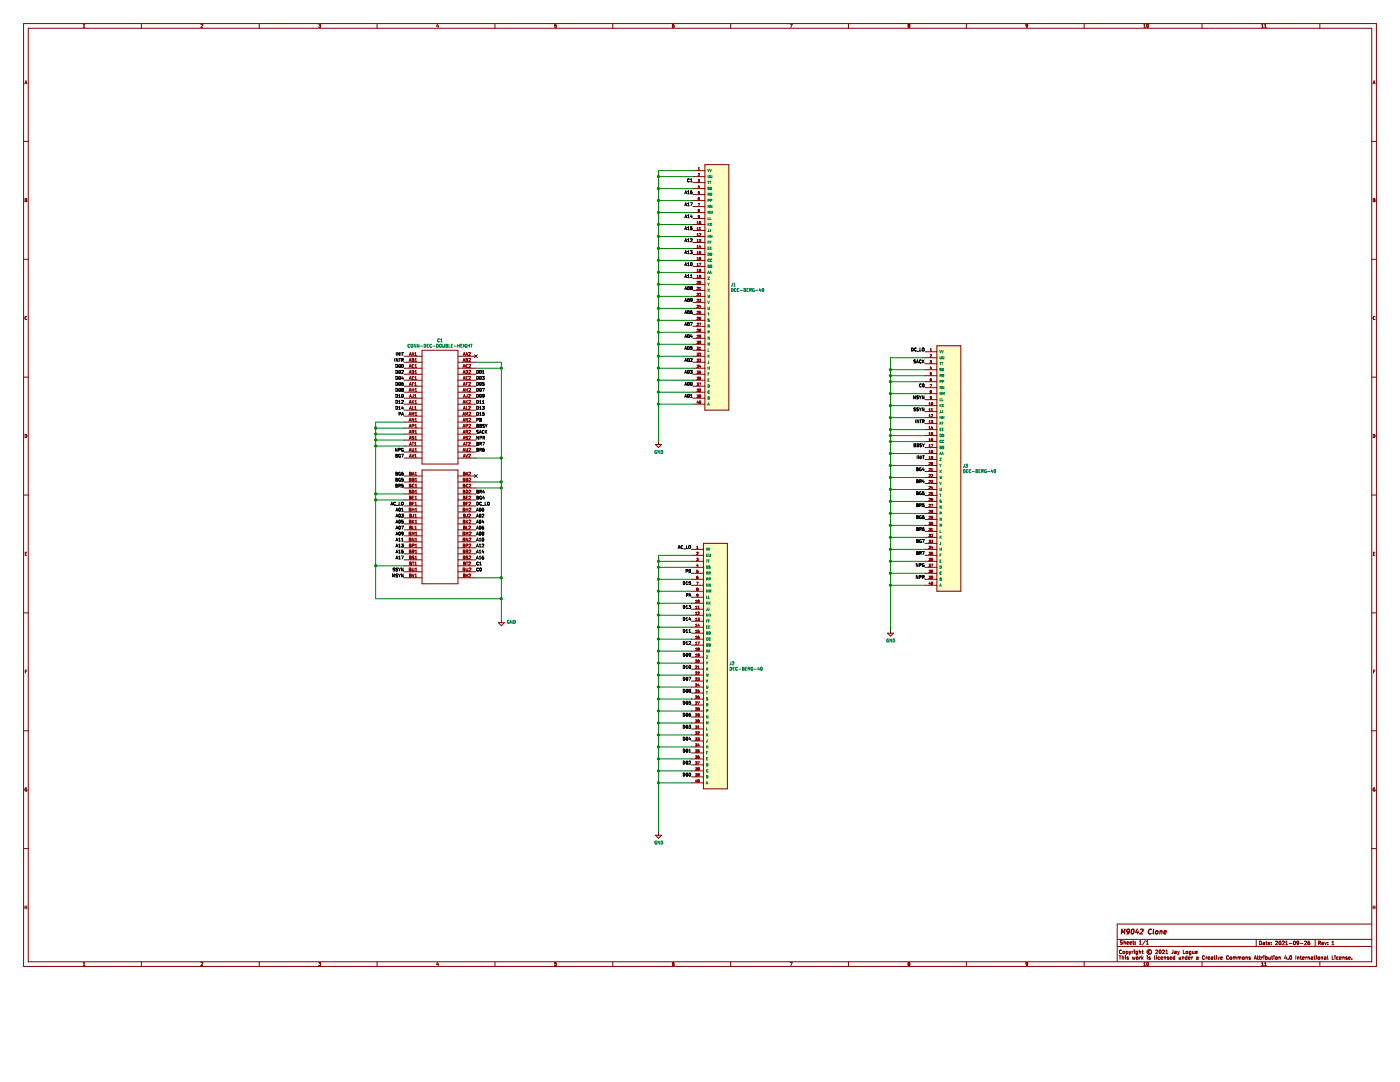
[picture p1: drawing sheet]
EESchema Schematic File Version 4
EELAYER 30 0
EELAYER END
$Descr A2 23386 16535
encoding utf-8
Sheet 1 1
Title "M9042 Clone"
Date "2021-09-26"
Rev "1"
Comp ""
Comment1 ""
Comment2 ""
Comment3 ""
Comment4 ""
$EndDescr
$Comp
L DEC-flip-chip:CONN-DEC-DOUBLE-HEIGHT C1
U 1 1
P 7350 6750
F 0 "C1" H 7350 7815 50  0000 C CNN
F 1 "CONN-DEC-DOUBLE-HEIGHT" H 7350 7724 50  0000 C CNN
F 2 "DEC-flip-chip:CONN-DEC-DOUBLE-HEIGHT" H 7150 7700 60  0001 C CNN
F 3 "http://www.bitsavers.org/pdf/dec/handbooks/Digital_Logic_Handbook_1975-76.pdf#page=24" H 7150 7700 60  0001 C CNN
	1    7350 6750
	1    0    0    -1  
$EndComp
$Comp
L DEC-berg:DEC-BERG-40 J1
U 1 1
P 11975 4850
F 0 "J1" H 12205 4946 50  0000 L CNN
F 1 "DEC-BERG-40" H 12205 4855 50  0000 L CNN
F 2 "" H 11975 4850 50  0001 L BNN
F 3 "" H 11975 4850 50  0001 L BNN
F 4 "40" H 11975 4850 50  0001 L BNN "Number_of_Positions"
	1    11975 4850
	1    0    0    -1  
$EndComp
$Comp
L DEC-berg:DEC-BERG-40 J3
U 1 1
P 15850 7875
F 0 "J3" H 16080 7971 50  0000 L CNN
F 1 "DEC-BERG-40" H 16080 7880 50  0000 L CNN
F 2 "" H 15850 7875 50  0001 L BNN
F 3 "" H 15850 7875 50  0001 L BNN
F 4 "40" H 15850 7875 50  0001 L BNN "Number_of_Positions"
	1    15850 7875
	1    0    0    -1  
$EndComp
$Comp
L DEC-berg:DEC-BERG-40 J2
U 1 1
P 11950 11175
F 0 "J2" H 12180 11271 50  0000 L CNN
F 1 "DEC-BERG-40" H 12180 11180 50  0000 L CNN
F 2 "" H 11950 11175 50  0001 L BNN
F 3 "" H 11950 11175 50  0001 L BNN
F 4 "40" H 11950 11175 50  0001 L BNN "Number_of_Positions"
	1    11950 11175
	1    0    0    -1  
$EndComp
Text Label 7950 8450 0    50   ~ 0
DC_LO
Text Label 6750 8450 2    50   ~ 0
AC_LO
Text Label 6750 5950 2    50   ~ 0
INIT
Text Label 7950 7350 0    50   ~ 0
NPR
Text Label 7950 7450 0    50   ~ 0
BR7
Text Label 7950 7550 0    50   ~ 0
BR6
Text Label 6750 6050 2    50   ~ 0
INTR
Text Label 6750 6150 2    50   ~ 0
D00
Text Label 6750 6250 2    50   ~ 0
D02
Text Label 7950 6250 0    50   ~ 0
D01
Text Label 6750 6350 2    50   ~ 0
D04
Text Label 7950 6350 0    50   ~ 0
D03
Text Label 6750 6450 2    50   ~ 0
D06
Text Label 7950 6450 0    50   ~ 0
D05
Text Label 6750 6550 2    50   ~ 0
D08
Text Label 7950 6550 0    50   ~ 0
D07
Text Label 6750 6650 2    50   ~ 0
D10
Text Label 7950 6650 0    50   ~ 0
D09
Text Label 6750 6750 2    50   ~ 0
D12
Text Label 7950 6750 0    50   ~ 0
D11
Text Label 6750 6850 2    50   ~ 0
D14
Text Label 7950 6850 0    50   ~ 0
D13
Text Label 6750 6950 2    50   ~ 0
PA
Text Label 7950 6950 0    50   ~ 0
D15
Text Label 7950 7050 0    50   ~ 0
PB
Text Label 7950 7150 0    50   ~ 0
BBSY
Text Label 7950 7250 0    50   ~ 0
SACK
Text Label 6750 7550 2    50   ~ 0
NPG
Text Label 6750 7650 2    50   ~ 0
BG7
Text Label 6750 7950 2    50   ~ 0
BG6
Text Label 6750 8050 2    50   ~ 0
BG5
Text Label 6750 8150 2    50   ~ 0
BR5
Text Label 7950 8250 0    50   ~ 0
BR4
Text Label 7950 8350 0    50   ~ 0
BG4
Text Label 6750 8550 2    50   ~ 0
A01
Text Label 7950 8550 0    50   ~ 0
A00
Text Label 6750 8650 2    50   ~ 0
A03
Text Label 7950 8650 0    50   ~ 0
A02
Text Label 6750 8750 2    50   ~ 0
A05
Text Label 7950 8750 0    50   ~ 0
A04
Text Label 6750 8850 2    50   ~ 0
A07
Text Label 7950 8850 0    50   ~ 0
A06
Text Label 6750 8950 2    50   ~ 0
A09
Text Label 7950 8950 0    50   ~ 0
A08
Text Label 6750 9050 2    50   ~ 0
A11
Text Label 7950 9050 0    50   ~ 0
A10
Text Label 6750 9150 2    50   ~ 0
A13
Text Label 7950 9150 0    50   ~ 0
A12
Text Label 6750 9250 2    50   ~ 0
A15
Text Label 7950 9250 0    50   ~ 0
A14
Text Label 6750 9350 2    50   ~ 0
A17
Text Label 7950 9350 0    50   ~ 0
A16
Text Label 7950 9450 0    50   ~ 0
C1
Text Label 6750 9550 2    50   ~ 0
SSYN
Text Label 7950 9550 0    50   ~ 0
C0
Text Label 6750 9650 2    50   ~ 0
MSYN
NoConn ~ 7950 7950
NoConn ~ 7950 5950
$Comp
L power:GND GND
U 1 1
P 8375 10350
F 0 "GND" H 8375 10100 50  0001 C CNN
F 1 "GND" H 8463 10313 50  0000 L CNN
F 2 "" H 8375 10350 50  0001 C CNN
F 3 "" H 8375 10350 50  0001 C CNN
	1    8375 10350
	1    0    0    -1  
$EndComp
Wire Wire Line
	7950 6050 8375 6050
Wire Wire Line
	8375 6050 8375 6150
Wire Wire Line
	7950 6150 8375 6150
Connection ~ 8375 6150
Wire Wire Line
	8375 6150 8375 7650
Wire Wire Line
	7950 7650 8375 7650
Connection ~ 8375 7650
Wire Wire Line
	8375 7650 8375 8050
Wire Wire Line
	7950 8050 8375 8050
Connection ~ 8375 8050
Wire Wire Line
	8375 8050 8375 8150
Wire Wire Line
	7950 8150 8375 8150
Connection ~ 8375 8150
Wire Wire Line
	8375 8150 8375 9650
Wire Wire Line
	7950 9650 8375 9650
Connection ~ 8375 9650
Wire Wire Line
	8375 9650 8375 10000
Wire Wire Line
	6750 7050 6275 7050
Wire Wire Line
	6275 7050 6275 7150
Wire Wire Line
	6275 10000 8375 10000
Connection ~ 8375 10000
Wire Wire Line
	8375 10000 8375 10350
Wire Wire Line
	6750 7150 6275 7150
Connection ~ 6275 7150
Wire Wire Line
	6275 7150 6275 7250
Wire Wire Line
	6750 7250 6275 7250
Connection ~ 6275 7250
Wire Wire Line
	6275 7250 6275 7350
Wire Wire Line
	6750 7350 6275 7350
Connection ~ 6275 7350
Wire Wire Line
	6275 7350 6275 7450
Wire Wire Line
	6750 7450 6275 7450
Connection ~ 6275 7450
Wire Wire Line
	6275 7450 6275 8250
Wire Wire Line
	6750 8250 6275 8250
Connection ~ 6275 8250
Wire Wire Line
	6275 8250 6275 8350
Wire Wire Line
	6750 8350 6275 8350
Connection ~ 6275 8350
Wire Wire Line
	6275 8350 6275 9450
Wire Wire Line
	6750 9450 6275 9450
Connection ~ 6275 9450
Wire Wire Line
	6275 9450 6275 10000
$Comp
L power:GND #PWR?
U 1 1
P 11000 7375
F 0 "#PWR?" H 11000 7125 50  0001 C CNN
F 1 "GND" H 11005 7202 50  0000 C CNN
F 2 "" H 11000 7375 50  0001 C CNN
F 3 "" H 11000 7375 50  0001 C CNN
	1    11000 7375
	1    0    0    -1  
$EndComp
Wire Wire Line
	11575 2850 11000 2850
Wire Wire Line
	11000 2850 11000 2950
Wire Wire Line
	11575 2950 11000 2950
Connection ~ 11000 2950
Wire Wire Line
	11000 2950 11000 3150
Wire Wire Line
	11575 3150 11000 3150
Connection ~ 11000 3150
Wire Wire Line
	11000 3150 11000 3350
Wire Wire Line
	11575 3350 11000 3350
Connection ~ 11000 3350
Wire Wire Line
	11000 3350 11000 3550
Wire Wire Line
	11575 3550 11000 3550
Connection ~ 11000 3550
Wire Wire Line
	11000 3550 11000 3750
Wire Wire Line
	11575 3750 11000 3750
Connection ~ 11000 3750
Wire Wire Line
	11000 3750 11000 3950
Wire Wire Line
	11575 3950 11000 3950
Connection ~ 11000 3950
Wire Wire Line
	11000 3950 11000 4150
Wire Wire Line
	11575 4150 11000 4150
Connection ~ 11000 4150
Wire Wire Line
	11000 4150 11000 4350
Wire Wire Line
	11575 4350 11000 4350
Connection ~ 11000 4350
Wire Wire Line
	11000 4350 11000 4550
Wire Wire Line
	11575 4550 11000 4550
Connection ~ 11000 4550
Wire Wire Line
	11000 4550 11000 4750
Wire Wire Line
	11575 4750 11000 4750
Connection ~ 11000 4750
Wire Wire Line
	11000 4750 11000 4950
Wire Wire Line
	11575 4950 11000 4950
Connection ~ 11000 4950
Wire Wire Line
	11000 4950 11000 5150
Wire Wire Line
	11575 5150 11000 5150
Connection ~ 11000 5150
Wire Wire Line
	11000 5150 11000 5350
Wire Wire Line
	11575 5350 11000 5350
Connection ~ 11000 5350
Wire Wire Line
	11000 5350 11000 5550
Wire Wire Line
	11575 5550 11000 5550
Connection ~ 11000 5550
Wire Wire Line
	11000 5550 11000 5750
Wire Wire Line
	11575 5750 11000 5750
Connection ~ 11000 5750
Wire Wire Line
	11000 5750 11000 5950
Wire Wire Line
	11575 5950 11000 5950
Connection ~ 11000 5950
Wire Wire Line
	11000 5950 11000 6150
Wire Wire Line
	11575 6150 11000 6150
Connection ~ 11000 6150
Wire Wire Line
	11000 6150 11000 6350
Wire Wire Line
	11575 6350 11000 6350
Connection ~ 11000 6350
Wire Wire Line
	11000 6350 11000 6550
Wire Wire Line
	11575 6550 11000 6550
Connection ~ 11000 6550
Wire Wire Line
	11000 6550 11000 6750
Wire Wire Line
	11575 6750 11000 6750
Connection ~ 11000 6750
Wire Wire Line
	11000 6750 11000 7375
Text Label 11575 3050 2    50   ~ 0
C1
Text Label 11575 3250 2    50   ~ 0
A16
Text Label 11575 3450 2    50   ~ 0
A17
Text Label 11575 3650 2    50   ~ 0
A14
Text Label 11575 3850 2    50   ~ 0
A15
Text Label 11575 4050 2    50   ~ 0
A12
Text Label 11575 4250 2    50   ~ 0
A13
Text Label 11575 4450 2    50   ~ 0
A10
Text Label 11575 4650 2    50   ~ 0
A11
Text Label 11575 4850 2    50   ~ 0
A08
Text Label 11575 5050 2    50   ~ 0
A09
Text Label 11575 5250 2    50   ~ 0
A06
Text Label 11575 5450 2    50   ~ 0
A07
Text Label 11575 5650 2    50   ~ 0
A04
Text Label 11575 5850 2    50   ~ 0
A05
Text Label 11575 6050 2    50   ~ 0
A02
Text Label 11575 6250 2    50   ~ 0
A03
Text Label 11575 6450 2    50   ~ 0
A00
Text Label 11575 6650 2    50   ~ 0
A01
$Comp
L power:GND #PWR?
U 1 1
P 11000 13900
F 0 "#PWR?" H 11000 13650 50  0001 C CNN
F 1 "GND" H 11005 13727 50  0000 C CNN
F 2 "" H 11000 13900 50  0001 C CNN
F 3 "" H 11000 13900 50  0001 C CNN
	1    11000 13900
	1    0    0    -1  
$EndComp
Wire Wire Line
	11550 9275 11000 9275
Wire Wire Line
	11000 9275 11000 9375
Wire Wire Line
	11550 9475 11000 9475
Connection ~ 11000 9475
Wire Wire Line
	11000 9475 11000 9675
Wire Wire Line
	11550 9675 11000 9675
Connection ~ 11000 9675
Wire Wire Line
	11000 9675 11000 9875
Wire Wire Line
	11550 9875 11000 9875
Connection ~ 11000 9875
Wire Wire Line
	11000 9875 11000 10075
Wire Wire Line
	11550 10075 11000 10075
Connection ~ 11000 10075
Wire Wire Line
	11000 10075 11000 10275
Wire Wire Line
	11550 10275 11000 10275
Connection ~ 11000 10275
Wire Wire Line
	11000 10275 11000 10475
Wire Wire Line
	11550 10475 11000 10475
Connection ~ 11000 10475
Wire Wire Line
	11000 10475 11000 10675
Wire Wire Line
	11550 10675 11000 10675
Connection ~ 11000 10675
Wire Wire Line
	11000 10675 11000 10875
Wire Wire Line
	11550 10875 11000 10875
Connection ~ 11000 10875
Wire Wire Line
	11000 10875 11000 11075
Wire Wire Line
	11550 11075 11000 11075
Connection ~ 11000 11075
Wire Wire Line
	11000 11075 11000 11275
Wire Wire Line
	11550 11275 11000 11275
Connection ~ 11000 11275
Wire Wire Line
	11000 11275 11000 11475
Wire Wire Line
	11550 11475 11000 11475
Connection ~ 11000 11475
Wire Wire Line
	11000 11475 11000 11675
Wire Wire Line
	11550 11675 11000 11675
Connection ~ 11000 11675
Wire Wire Line
	11000 11675 11000 11875
Wire Wire Line
	11550 11875 11000 11875
Connection ~ 11000 11875
Wire Wire Line
	11000 11875 11000 12075
Wire Wire Line
	11550 12075 11000 12075
Connection ~ 11000 12075
Wire Wire Line
	11000 12075 11000 12275
Wire Wire Line
	11550 12275 11000 12275
Connection ~ 11000 12275
Wire Wire Line
	11000 12275 11000 12475
Wire Wire Line
	11550 12475 11000 12475
Connection ~ 11000 12475
Wire Wire Line
	11000 12475 11000 12675
Wire Wire Line
	11550 12675 11000 12675
Connection ~ 11000 12675
Wire Wire Line
	11000 12675 11000 12875
Wire Wire Line
	11550 12875 11000 12875
Connection ~ 11000 12875
Wire Wire Line
	11000 12875 11000 13075
Wire Wire Line
	11550 13075 11000 13075
Connection ~ 11000 13075
Wire Wire Line
	11000 13075 11000 13900
Wire Wire Line
	11550 9375 11000 9375
Connection ~ 11000 9375
Wire Wire Line
	11000 9375 11000 9475
Text Label 11550 9175 2    50   ~ 0
AC_LO
Text Label 11550 9575 2    50   ~ 0
PB
Text Label 11550 9775 2    50   ~ 0
D15
Text Label 11550 9975 2    50   ~ 0
PA
Text Label 11550 10175 2    50   ~ 0
D13
Text Label 11550 10375 2    50   ~ 0
D14
Text Label 11550 10575 2    50   ~ 0
D11
Text Label 11550 10775 2    50   ~ 0
D12
Text Label 11550 10975 2    50   ~ 0
D09
Text Label 11550 11175 2    50   ~ 0
D10
Text Label 11550 11375 2    50   ~ 0
D07
Text Label 11550 11575 2    50   ~ 0
D08
Text Label 11550 11775 2    50   ~ 0
D05
Text Label 11550 11975 2    50   ~ 0
D06
Text Label 11550 12175 2    50   ~ 0
D03
Text Label 11550 12375 2    50   ~ 0
D04
Text Label 11550 12575 2    50   ~ 0
D01
Text Label 11550 12775 2    50   ~ 0
D02
Text Label 11550 12975 2    50   ~ 0
D00
$Comp
L power:GND #PWR?
U 1 1
P 14875 10525
F 0 "#PWR?" H 14875 10275 50  0001 C CNN
F 1 "GND" H 14880 10352 50  0000 C CNN
F 2 "" H 14875 10525 50  0001 C CNN
F 3 "" H 14875 10525 50  0001 C CNN
	1    14875 10525
	1    0    0    -1  
$EndComp
Wire Wire Line
	15450 5975 14875 5975
Wire Wire Line
	14875 5975 14875 6175
Wire Wire Line
	15450 6175 14875 6175
Connection ~ 14875 6175
Wire Wire Line
	14875 6175 14875 6275
Wire Wire Line
	15450 6375 14875 6375
Connection ~ 14875 6375
Wire Wire Line
	14875 6375 14875 6575
Wire Wire Line
	15450 6575 14875 6575
Connection ~ 14875 6575
Wire Wire Line
	14875 6575 14875 6775
Wire Wire Line
	15450 6775 14875 6775
Connection ~ 14875 6775
Wire Wire Line
	14875 6775 14875 6975
Wire Wire Line
	15450 6975 14875 6975
Connection ~ 14875 6975
Wire Wire Line
	15450 7175 14875 7175
Wire Wire Line
	14875 6975 14875 7175
Connection ~ 14875 7175
Wire Wire Line
	14875 7175 14875 7275
Wire Wire Line
	15450 7375 14875 7375
Connection ~ 14875 7375
Wire Wire Line
	14875 7375 14875 7575
Wire Wire Line
	15450 7575 14875 7575
Connection ~ 14875 7575
Wire Wire Line
	14875 7575 14875 7775
Wire Wire Line
	15450 7775 14875 7775
Connection ~ 14875 7775
Wire Wire Line
	14875 7775 14875 7975
Wire Wire Line
	15450 7975 14875 7975
Connection ~ 14875 7975
Wire Wire Line
	14875 7975 14875 8175
Wire Wire Line
	15450 8175 14875 8175
Connection ~ 14875 8175
Wire Wire Line
	14875 8175 14875 8375
Wire Wire Line
	15450 8375 14875 8375
Connection ~ 14875 8375
Wire Wire Line
	14875 8375 14875 8575
Wire Wire Line
	15450 8575 14875 8575
Connection ~ 14875 8575
Wire Wire Line
	15450 8775 14875 8775
Wire Wire Line
	14875 8575 14875 8775
Connection ~ 14875 8775
Wire Wire Line
	14875 8775 14875 8975
Wire Wire Line
	15450 8975 14875 8975
Connection ~ 14875 8975
Wire Wire Line
	14875 8975 14875 9175
Wire Wire Line
	15450 9175 14875 9175
Connection ~ 14875 9175
Wire Wire Line
	14875 9175 14875 9375
Wire Wire Line
	15450 9375 14875 9375
Connection ~ 14875 9375
Wire Wire Line
	14875 9375 14875 9575
Wire Wire Line
	15450 9575 14875 9575
Connection ~ 14875 9575
Wire Wire Line
	14875 9575 14875 9775
Wire Wire Line
	15450 9775 14875 9775
Connection ~ 14875 9775
Wire Wire Line
	14875 9775 14875 10525
Wire Wire Line
	15450 6275 14875 6275
Connection ~ 14875 6275
Wire Wire Line
	14875 6275 14875 6375
Wire Wire Line
	15450 7275 14875 7275
Connection ~ 14875 7275
Wire Wire Line
	14875 7275 14875 7375
Text Label 15450 5875 2    50   ~ 0
DC_LO
Text Label 15450 6075 2    50   ~ 0
SACK
Text Label 15450 6475 2    50   ~ 0
C0
Text Label 15450 6675 2    50   ~ 0
MSYN
Text Label 15450 6875 2    50   ~ 0
SSYN
Text Label 15450 7075 2    50   ~ 0
INTR
Text Label 15450 7475 2    50   ~ 0
BBSY
Text Label 15450 7675 2    50   ~ 0
INIT
Text Label 15450 7875 2    50   ~ 0
BG4
Text Label 15450 8075 2    50   ~ 0
BR4
Text Label 15450 8275 2    50   ~ 0
BG5
Text Label 15450 8475 2    50   ~ 0
BR5
Text Label 15450 8675 2    50   ~ 0
BG6
Text Label 15450 8875 2    50   ~ 0
BR6
Text Label 15450 9075 2    50   ~ 0
BG7
Text Label 15450 9275 2    50   ~ 0
BR7
Text Label 15450 9475 2    50   ~ 0
NPG
Text Label 15450 9675 2    50   ~ 0
NPR
$EndSCHEMATC
